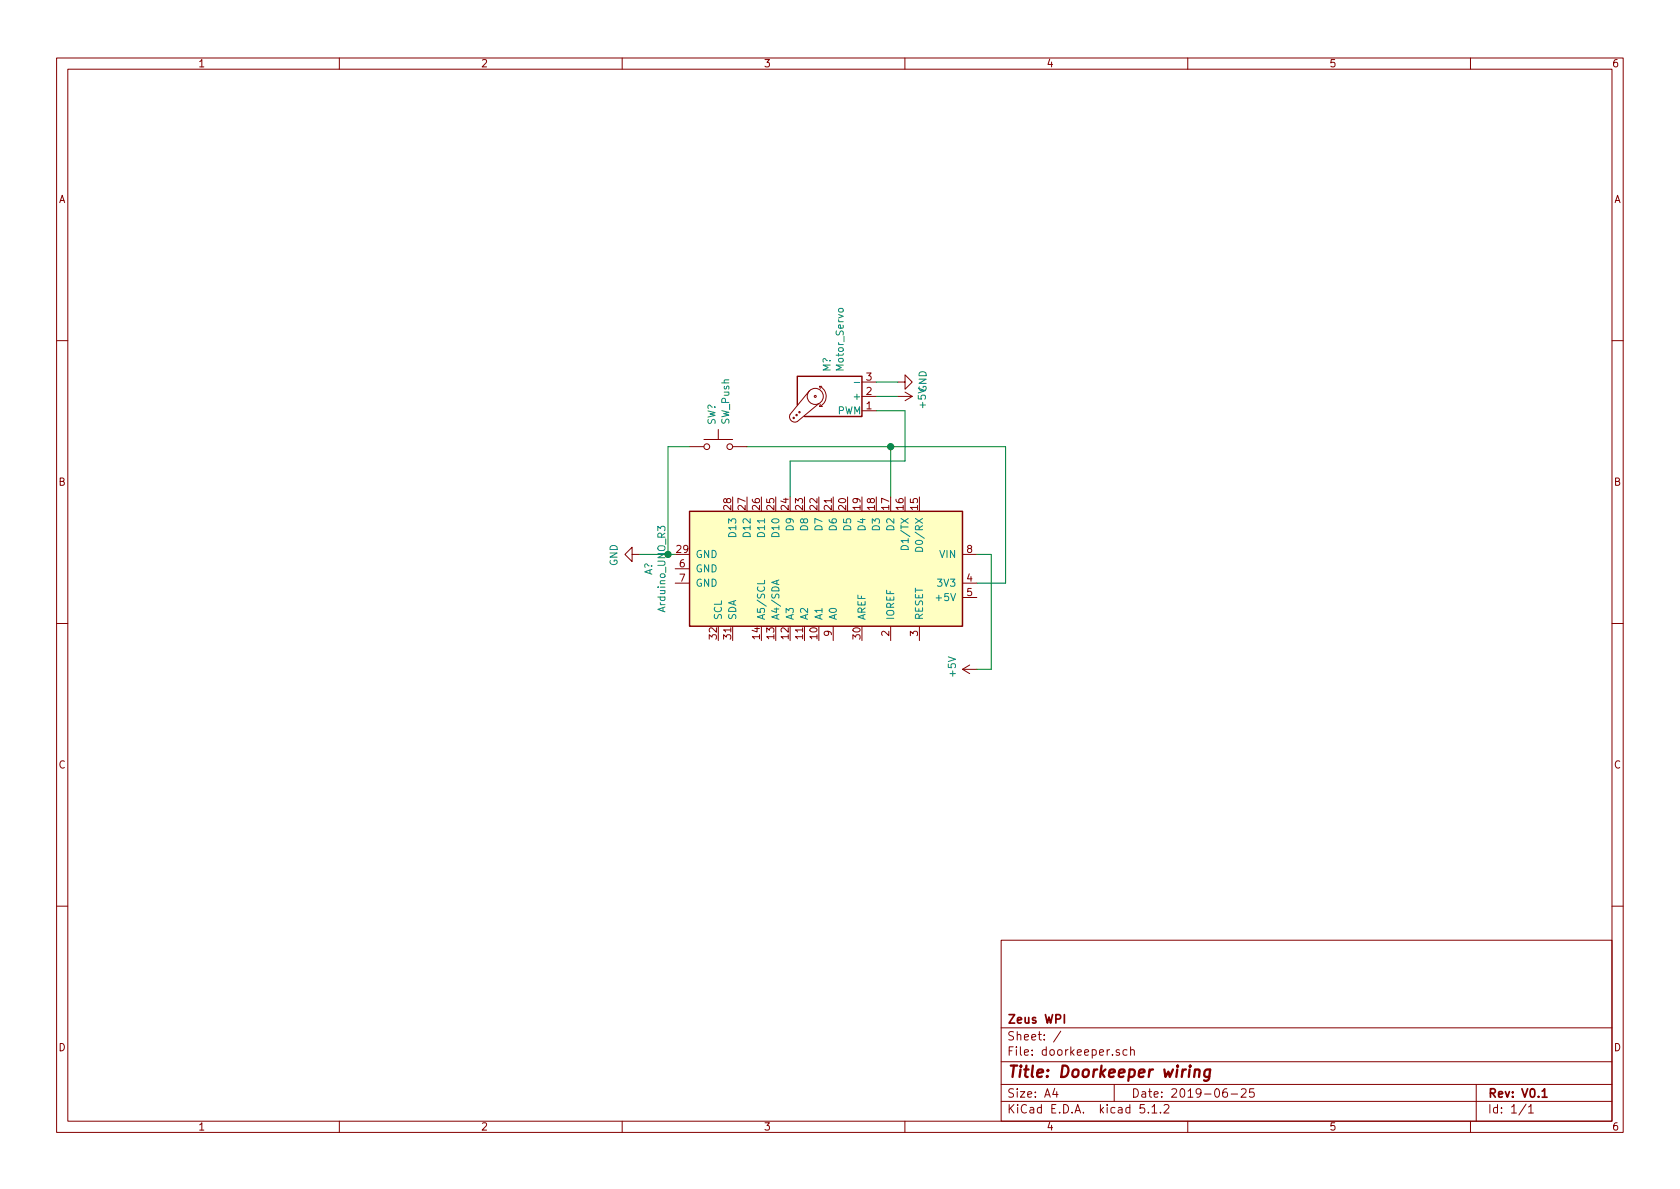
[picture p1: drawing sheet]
<svg xmlns="http://www.w3.org/2000/svg" width="297mm" height="210mm" viewBox="0 0 297 210" stroke-linecap="round" stroke-linejoin="round" font-family="sans-serif">
<g fill="none" stroke="#840000" stroke-width=".18">
<path d="M10 10.3h277v189.9h-277zM12 12.2h273v186.1h-273zM60 10.3v1.9M110 10.3v1.9M160 10.3v1.9M210 10.3v1.9M260 10.3v1.9M10 60.2h2M121.9 79h2.6M124.5 77.7h5M127 75.9v1.8M129.5 79h2.6"/>
<path d="M143.1 69.1l-3.4 4.2a.95 .95 0 0 0 .2 1.1 .95 .95 0 0 0 1.1 .1l3.8-3.1M144.9 68.3a1.94 1.94 0 0 1 1.2 1.8 1.94 1.94 0 0 1-1.2 1.8M144.9 68.3h.4M144.9 68.3l.1 .4M144.9 71.9h.5M145 71.5l-.1 .4M152.4 72.6h2.5M152.4 70.1h2.5M152.4 67.6h2.5M158.7 67.6h1.3v-1.3l1.3 1.3-1.3 1.2v-1.2M158.7 70.1h2.6M160 69.3l1.3 .8"/>
<path d="M161.3 70.1l-1.3 .8M285 60.2h2M111.8 98v-1.2l-1.3 1.2 1.3 1.3v-1.3h1.2M170.2 98h2.5M10 110.3h2M119.4 103.1h2.5M119.4 100.6h2.5M147.3 110.7v2.6M157.5 110.7v2.6M162.6 110.7v2.6M170.2 103.1h2.5M170.2 105.7h2.5"/>
<path d="M170.2 118.4l1.2 .7M170.2 118.4h2.5M171.4 117.6l-1.2 .8M285 110.3h2M10 160.2h2M177 166.3h108v32h-108zM285 160.2h2M60 198.3v1.9M110 198.3v1.9M160 198.3v1.9M177 194.8h108M177 191.8h108"/>
<path d="M177 187.8h108M177 181.8h108M186.5 192.5l-.4 1h1M186.8 193v1M187.6 182.3l-1.3 2M197 191.8v3M197.9 185.7a.37 .37 0 0 0-.6 .1l.1 .2 .5 .2 .1 .1-.2 .3-.5-.1M199.3 185.7l-.5-.1-.2 .3 .1 .6h.6M199.9 185.7h.1a.37 .37 0 0 1 .6 .1v.8M199.9 185.1v1.5M202.3 195.3h-.7l-.1 .7 .3-.1 .5 .1 .1 .2-.1 .5-.2 .1-.6-.1M203 196.7v.1"/>
<path d="M203.7 195.8l.4-.5v1.5M203.7 196.8h.8M205.2 196.7v.1M205.8 195.5l.2-.2h.4l.3 .5-.9 1h.9M210 198.3v1.9M216.9 192.5a.62 .62 0 0 0-.7 .7l.1 .7 .2 .1 .5-.1v-.5l-.1-.2-.4-.1-.3 .3M217.7 193.5h1.1M219.5 192.7l.2-.2h.3l.3 .2v.3v.2l-.9 .8h.9M221.7 192.5h-.7l-.1 .7 .2-.1 .5 .1 .2 .2-.1 .5-.2 .1-.6-.1M260 198.3v1.9M261 191.8v6.5M269.8 195.2l-1.2 2"/>
<path d="M270.3 195.8l.4-.5v1.5M270.3 196.8h.8"/>
<circle cx="125" cy="79" r=".51"/>
<circle cx="129" cy="79" r=".51"/>
<circle cx="140.3" cy="73.9" r=".13"/>
<circle cx="140.8" cy="73.4" r=".13"/>
<circle cx="141.4" cy="72.9" r=".13"/>
<circle cx="144.1" cy="70.1" r=".18"/>
<circle cx="144.1" cy="70.1" r="1.42"/>
</g>
<path d="M188.2 179.4v1.5M272.7 193l.4-.5v1.5M272.7 194h.8" fill="none" stroke="#840000" stroke-width=".3"/>
<path d="M211.3 189.3a.5 .5 0 0 1 .8 .1l-.1 1M211.3 189.1l-.2 1.3M214 189.1l-.2 1.6a.6 .6 0 0 1-.9 .3M214 189.2a.68 .68 0 0 0-1 .3l-.1 .6 .2 .2 .1 .1 .6-.1" fill="none" stroke="#840000" stroke-width=".41"/>
<path d="M121.9 90.4h48.3v20.3h-48.3z" fill="#ffffc2" stroke="#ffffc2" stroke-width=".18"/>
<path d="M141 71.6v-5.1h11.4v7.2h-10.2M121.9 90.4h48.3v20.3h-48.3z" fill="none" stroke="#840000" stroke-width=".25"/>
<path d="M148.3 54.7l.6-.2 .1 .2 .1 .3-.2 .2h-.4l-.2-.2zM151 67.6h1M116.3 93.8v-.7l.5 .4 .1-.4h.4l.3 .2-.2 .5M159.4 96.7a.68 .68 0 0 1 .8-.2 .68 .68 0 0 1 .4 .7h-1.3zM162 96.9a.67 .67 0 0 1 .8-.1 .67 .67 0 0 1 .3 .7h-1.3zM135.2 102.6v.6h-1.3M137.4 102.7v.6M137.7 102.6l-1.3 .4 1.3 .4" fill="none" stroke="#008484" stroke-width=".18"/>
<path d="M121.9 79h-3.8v19M132.1 79h45.7v24.1h-5.1M154.9 67.6h3.8M154.9 70.1h3.8M154.9 72.6h5.1v8.9h-20.3v6.4M157.5 79v8.9M113 98h6.4M172.7 98h2.6v20.4h-2.6" fill="none" stroke="#008400" stroke-width=".18"/>
<g fill="#008400" stroke="#008400" stroke-width=".25">
<circle cx="118.1" cy="98" r=".51"/>
<circle cx="157.5" cy="79" r=".51"/>
</g>
<text font-size="2.8" fill="#840000" x="178" y="190.5">Title: Doorkeeper wiring</text>
<g font-size="2.1" fill="#840000">
<text x="178" y="184">Sheet: /</text>
<text x="178" y="181">Zeus WPI</text>
<text x="178" y="186.7">File: doorkeeper.sch</text>
<text x="178" y="196.9">KiCad E.D.A. kicad 5.1.2</text>
<text x="178" y="194.1">Size: A4</text>
<text x="200" y="194.1">Date: 2019-06-25</text>
<text x="263" y="194.1">Rev: V0.1</text>
<text x="263" y="196.9">Id: 1/1</text>
</g>
<g font-size="1.8" fill="#840000">
<text x="35" y="11.9">1</text>
<text x="85" y="11.9">2</text>
<text x="135" y="11.9">3</text>
<text x="185" y="11.9">4</text>
<text x="235" y="11.9">5</text>
<text x="285" y="11.9">6</text>
<text x="10.4" y="35.9">A</text>
<text x="285.4" y="35.9">A</text>
<text x="153.2" y="69.8">2</text>
<text x="153.2" y="67.3">3</text>
<text x="153.2" y="72.4">1</text>
<text x="10.4" y="85.9">B</text>
<text x="285.4" y="85.9">B</text>
<text x="129.3" y="90.1" transform="rotate(-90 129.3 90.1)">28</text>
<text x="131.8" y="90.1" transform="rotate(-90 131.8 90.1)">27</text>
<text x="134.4" y="90.1" transform="rotate(-90 134.4 90.1)">26</text>
<text x="136.9" y="90.1" transform="rotate(-90 136.9 90.1)">25</text>
<text x="139.4" y="90.1" transform="rotate(-90 139.4 90.1)">24</text>
<text x="142" y="90.1" transform="rotate(-90 142 90.1)">23</text>
<text x="144.5" y="90.1" transform="rotate(-90 144.5 90.1)">22</text>
<text x="147.1" y="90.1" transform="rotate(-90 147.1 90.1)">21</text>
<text x="149.6" y="90.1" transform="rotate(-90 149.6 90.1)">20</text>
<text x="152.1" y="90.1" transform="rotate(-90 152.1 90.1)">19</text>
<text x="154.7" y="90.1" transform="rotate(-90 154.7 90.1)">18</text>
<text x="157.2" y="90.1" transform="rotate(-90 157.2 90.1)">17</text>
<text x="159.8" y="90.1" transform="rotate(-90 159.8 90.1)">16</text>
<text x="162.3" y="90.1" transform="rotate(-90 162.3 90.1)">15</text>
<text x="119.7" y="97.8">29</text>
<text x="120.2" y="100.3">6</text>
<text x="171" y="97.8">8</text>
<text x="120.2" y="102.9">7</text>
<text x="171" y="102.9">4</text>
<text x="171" y="105.4">5</text>
<text x="126.7" y="113" transform="rotate(-90 126.7 113)">32</text>
<text x="129.3" y="113" transform="rotate(-90 129.3 113)">31</text>
<text x="134.4" y="113" transform="rotate(-90 134.4 113)">14</text>
<text x="136.9" y="113" transform="rotate(-90 136.9 113)">13</text>
<text x="139.4" y="113" transform="rotate(-90 139.4 113)">12</text>
<text x="142" y="113" transform="rotate(-90 142 113)">11</text>
<text x="144.5" y="113" transform="rotate(-90 144.5 113)">10</text>
<text x="147.1" y="112.5" transform="rotate(-90 147.1 112.5)">9</text>
<text x="152.1" y="113" transform="rotate(-90 152.1 113)">30</text>
<text x="157.2" y="112.5" transform="rotate(-90 157.2 112.5)">2</text>
<text x="162.3" y="112.5" transform="rotate(-90 162.3 112.5)">3</text>
<text x="10.4" y="135.9">C</text>
<text x="285.4" y="135.9">C</text>
<text x="10.4" y="185.9">D</text>
<text x="285.4" y="185.9">D</text>
<text x="35" y="199.9">1</text>
<text x="85" y="199.9">2</text>
<text x="135" y="199.9">3</text>
<text x="185" y="199.9">4</text>
<text x="235" y="199.9">5</text>
<text x="285" y="199.9">6</text>
</g>
<g font-size="1.8" fill="#008484">
<text x="146.9" y="65.7" transform="rotate(-90 146.9 65.7)">M?</text>
<text x="149.2" y="65.4" transform="rotate(-90 149.2 65.4)">Motor_Servo</text>
<text x="151.3" y="70.7">+</text>
<text x="126.5" y="75.2" transform="rotate(-90 126.5 75.2)">SW?</text>
<text x="129" y="75.1" transform="rotate(-90 129 75.1)">SW_Push</text>
<text x="148.1" y="73.3">PWM</text>
<text x="163.7" y="72.1" transform="rotate(-90 163.7 72.1)">+5VGND</text>
<text x="130.2" y="94.7" transform="rotate(-90 130.2 94.7)">D13</text>
<text x="132.7" y="94.7" transform="rotate(-90 132.7 94.7)">D12</text>
<text x="135.3" y="94.7" transform="rotate(-90 135.3 94.7)">D11</text>
<text x="137.8" y="94.7" transform="rotate(-90 137.8 94.7)">D10</text>
<text x="140.3" y="93.7" transform="rotate(-90 140.3 93.7)">D9</text>
<text x="142.9" y="93.7" transform="rotate(-90 142.9 93.7)">D8</text>
<text x="145.4" y="93.7" transform="rotate(-90 145.4 93.7)">D7</text>
<text x="148" y="93.7" transform="rotate(-90 148 93.7)">D6</text>
<text x="150.5" y="93.7" transform="rotate(-90 150.5 93.7)">D5</text>
<text x="153" y="93.7" transform="rotate(-90 153 93.7)">D4</text>
<text x="155.6" y="93.7" transform="rotate(-90 155.6 93.7)">D3</text>
<text x="158.1" y="93.7" transform="rotate(-90 158.1 93.7)">D2</text>
<text x="109.2" y="100.1" transform="rotate(-90 109.2 100.1)">GND</text>
<text x="115.3" y="101.7" transform="rotate(-90 115.3 101.7)">A?</text>
<text x="122.9" y="98.7">GND</text>
<text x="122.9" y="101.2">GND</text>
<text x="160.7" y="96.4" transform="rotate(-90 160.7 96.4)">D1/TX</text>
<text x="163.2" y="96.6" transform="rotate(-90 163.2 96.6)">D0/RX</text>
<text x="166.2" y="98.7">VIN</text>
<text x="122.9" y="103.8">GND</text>
<text x="166" y="106.3">+5V</text>
<text x="166" y="103.8">3V3</text>
<text x="117.7" y="108" transform="rotate(-90 117.7 108)">Arduino_UNO_R3</text>
<text x="127.6" y="109.7" transform="rotate(-90 127.6 109.7)">SCL</text>
<text x="130.2" y="109.7" transform="rotate(-90 130.2 109.7)">SDA</text>
<text x="135.3" y="109.7" transform="rotate(-90 135.3 109.7)">A5/SCL</text>
<text x="137.8" y="109.7" transform="rotate(-90 137.8 109.7)">A4/SDA</text>
<text x="140.3" y="109.7" transform="rotate(-90 140.3 109.7)">A3</text>
<text x="142.9" y="109.7" transform="rotate(-90 142.9 109.7)">A2</text>
<text x="145.4" y="109.7" transform="rotate(-90 145.4 109.7)">A1</text>
<text x="148" y="109.7" transform="rotate(-90 148 109.7)">A0</text>
<text x="153" y="109.7" transform="rotate(-90 153 109.7)">AREF</text>
<text x="158.1" y="109.7" transform="rotate(-90 158.1 109.7)">IOREF</text>
<text x="163.2" y="109.7" transform="rotate(-90 163.2 109.7)">RESET</text>
<text x="169" y="119.6" transform="rotate(-90 169 119.6)">+5V</text>
</g>
</svg>
